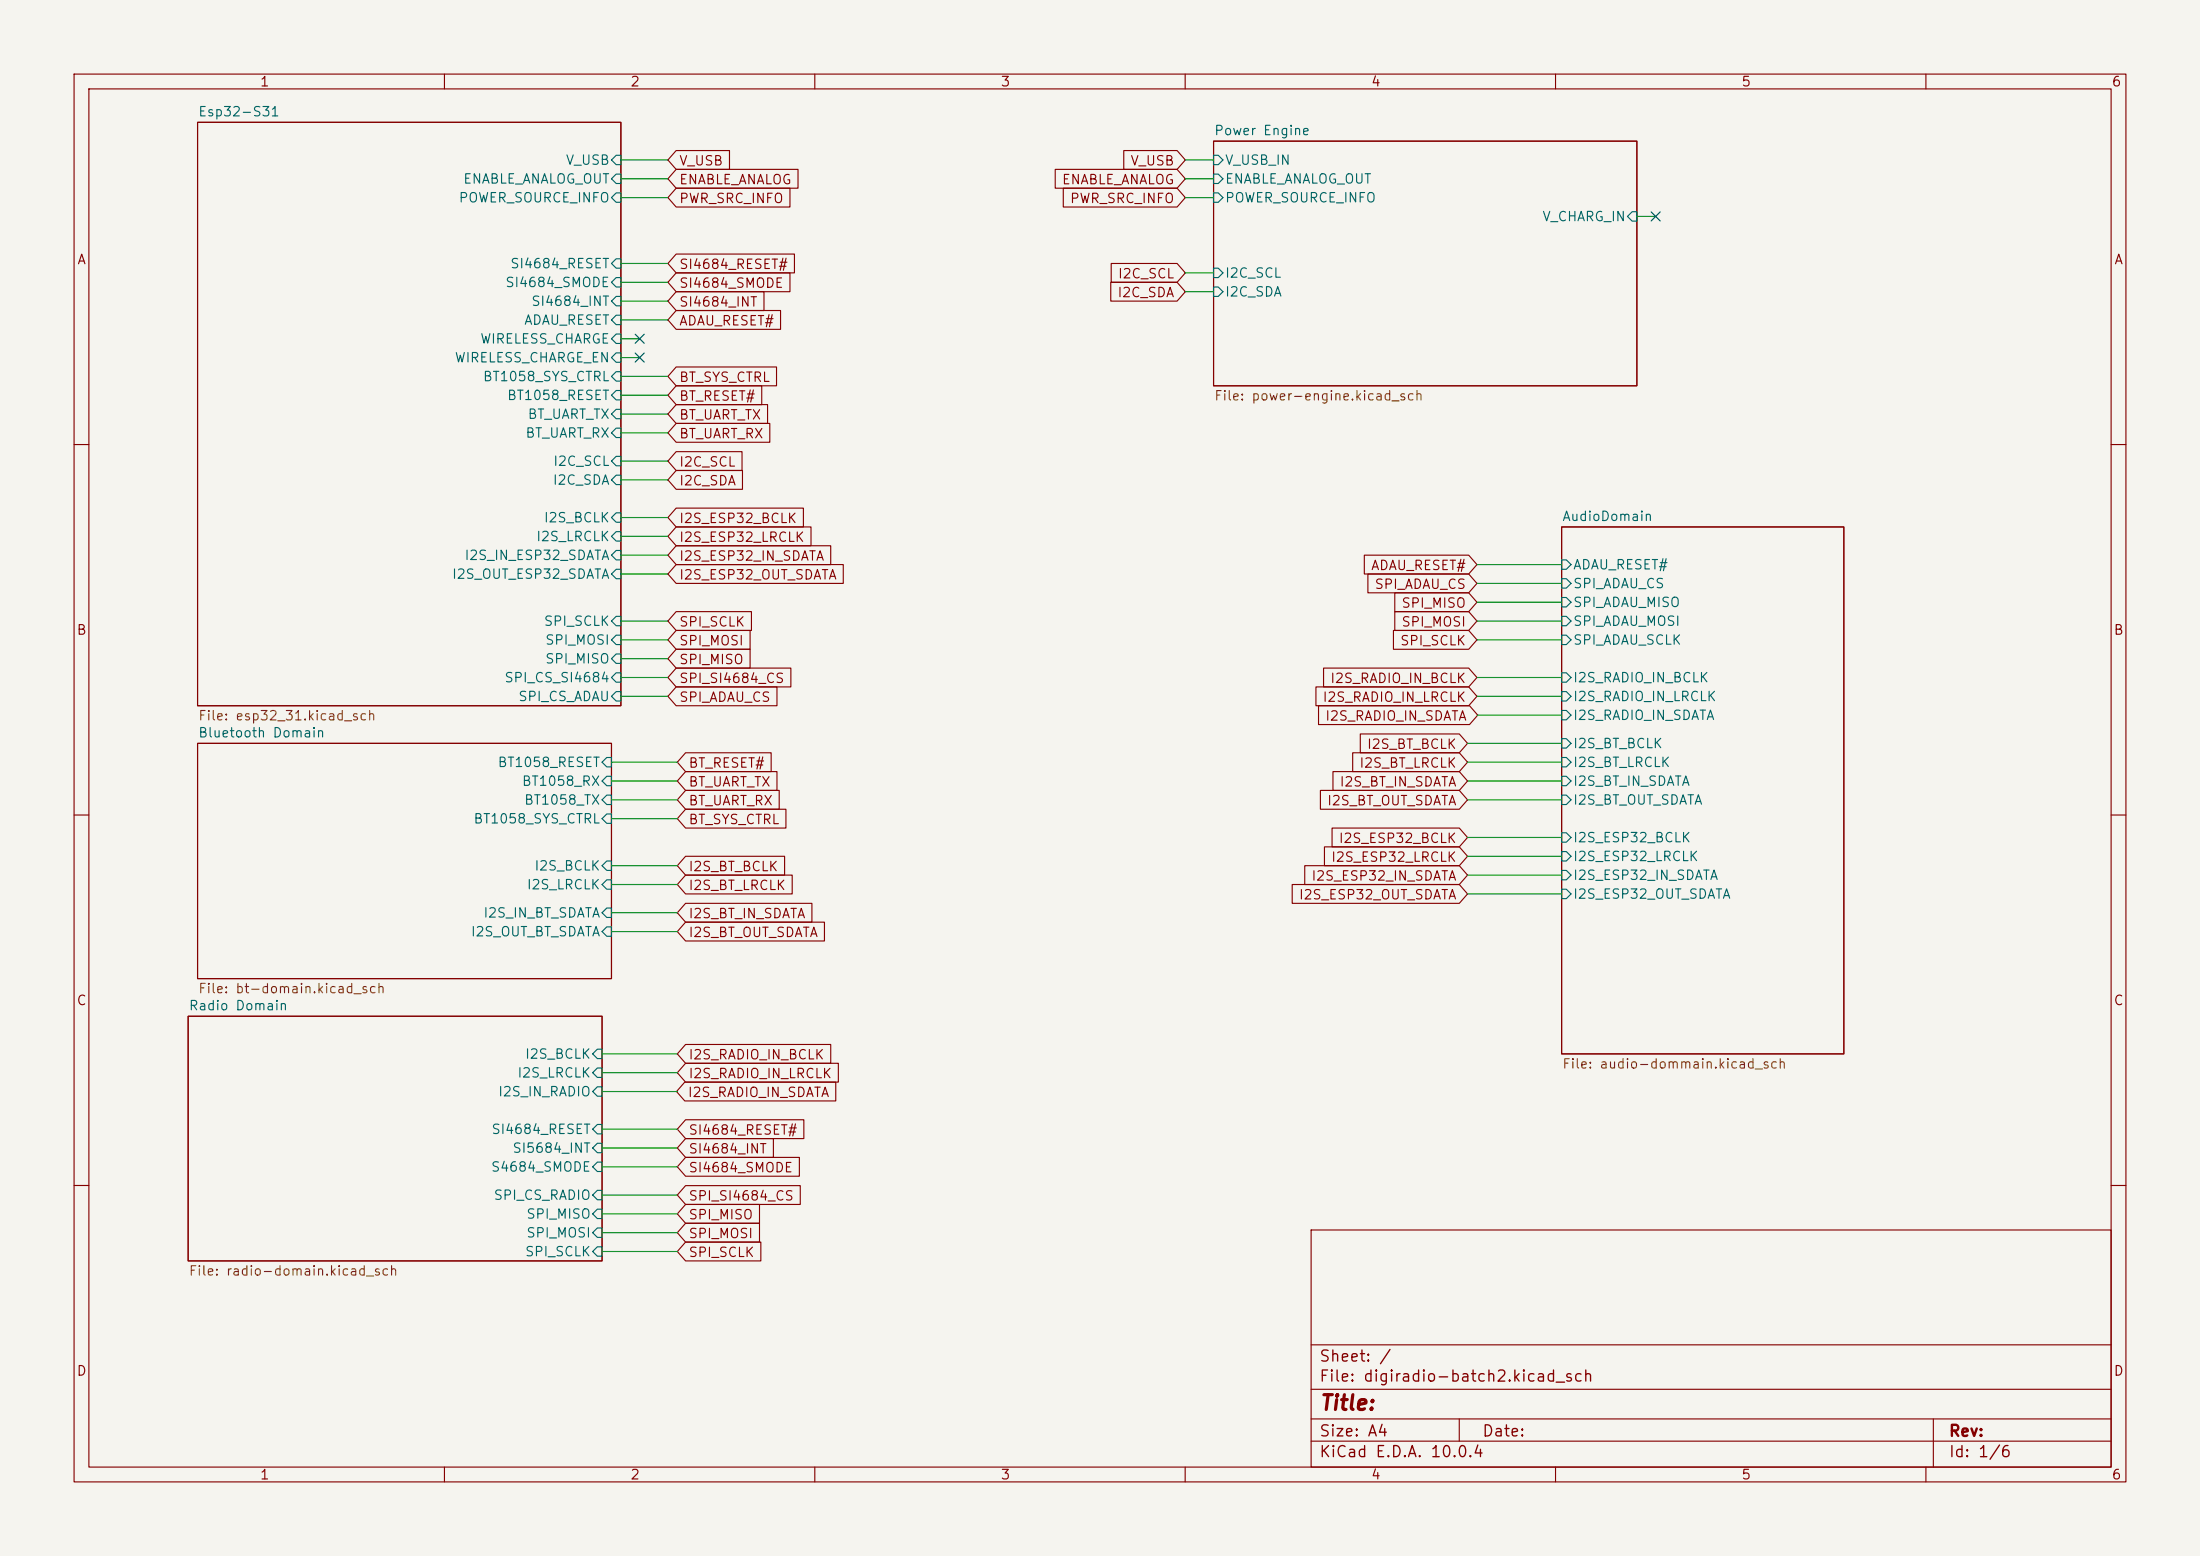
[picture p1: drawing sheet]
(kicad_sch
 (version 20260306)
 (generator "eeschema")
 (generator_version "10.0")
 (paper "A4")
 (lib_symbols)
 (no_connect
  (at 86.36 48.26))
 (no_connect
  (at 223.52 29.21))
 (no_connect
  (at 86.36 45.72))
 (wire
  (pts (xy 199.39 83.82) (xy 210.82 83.82))
  (stroke (width 0) (type default)))
 (wire
  (pts (xy 198.12 120.65) (xy 210.82 120.65))
  (stroke (width 0) (type default)))
 (wire
  (pts (xy 81.28 147.32) (xy 91.44 147.32))
  (stroke (width 0) (type default)))
 (wire
  (pts (xy 81.28 142.24) (xy 91.44 142.24))
  (stroke (width 0) (type default)))
 (wire
  (pts (xy 90.17 21.59) (xy 83.82 21.59))
  (stroke (width 0) (type default)))
 (wire
  (pts (xy 91.44 152.4) (xy 81.28 152.4))
  (stroke (width 0) (type default)))
 (wire
  (pts (xy 90.17 64.77) (xy 83.82 64.77))
  (stroke (width 0) (type default)))
 (wire
  (pts (xy 90.17 86.36) (xy 83.82 86.36))
  (stroke (width 0) (type default)))
 (wire
  (pts (xy 90.17 62.23) (xy 83.82 62.23))
  (stroke (width 0) (type default)))
 (wire
  (pts (xy 91.44 102.87) (xy 82.55 102.87))
  (stroke (width 0) (type default)))
 (wire
  (pts (xy 91.44 166.37) (xy 81.28 166.37))
  (stroke (width 0) (type default)))
 (wire
  (pts (xy 198.12 113.03) (xy 210.82 113.03))
  (stroke (width 0) (type default)))
 (wire
  (pts (xy 199.39 76.2) (xy 210.82 76.2))
  (stroke (width 0) (type default)))
 (wire
  (pts (xy 160.02 24.13) (xy 163.83 24.13))
  (stroke (width 0) (type default)))
 (wire
  (pts (xy 160.02 39.37) (xy 163.83 39.37))
  (stroke (width 0) (type default)))
 (wire
  (pts (xy 82.55 125.73) (xy 91.44 125.73))
  (stroke (width 0) (type default)))
 (wire
  (pts (xy 199.39 78.74) (xy 210.82 78.74))
  (stroke (width 0) (type default)))
 (wire
  (pts (xy 199.39 93.98) (xy 210.82 93.98))
  (stroke (width 0) (type default)))
 (wire
  (pts (xy 91.44 110.49) (xy 82.55 110.49))
  (stroke (width 0) (type default)))
 (wire
  (pts (xy 91.44 157.48) (xy 81.28 157.48))
  (stroke (width 0) (type default)))
 (wire
  (pts (xy 198.12 115.57) (xy 210.82 115.57))
  (stroke (width 0) (type default)))
 (wire
  (pts (xy 91.44 119.38) (xy 82.55 119.38))
  (stroke (width 0) (type default)))
 (wire
  (pts (xy 160.02 21.59) (xy 163.83 21.59))
  (stroke (width 0) (type default)))
 (wire
  (pts (xy 199.39 86.36) (xy 210.82 86.36))
  (stroke (width 0) (type default)))
 (wire
  (pts (xy 91.44 161.29) (xy 81.28 161.29))
  (stroke (width 0) (type default)))
 (wire
  (pts (xy 83.82 45.72) (xy 86.36 45.72))
  (stroke (width 0) (type default)))
 (wire
  (pts (xy 90.17 55.88) (xy 83.82 55.88))
  (stroke (width 0) (type default)))
 (wire
  (pts (xy 90.17 50.8) (xy 83.82 50.8))
  (stroke (width 0) (type default)))
 (wire
  (pts (xy 90.17 88.9) (xy 83.82 88.9))
  (stroke (width 0) (type default)))
 (wire
  (pts (xy 90.17 91.44) (xy 83.82 91.44))
  (stroke (width 0) (type default)))
 (wire
  (pts (xy 198.12 107.95) (xy 210.82 107.95))
  (stroke (width 0) (type default)))
 (wire
  (pts (xy 198.12 118.11) (xy 210.82 118.11))
  (stroke (width 0) (type default)))
 (wire
  (pts (xy 198.12 100.33) (xy 210.82 100.33))
  (stroke (width 0) (type default)))
 (wire
  (pts (xy 220.98 29.21) (xy 223.52 29.21))
  (stroke (width 0) (type default)))
 (wire
  (pts (xy 83.82 48.26) (xy 86.36 48.26))
  (stroke (width 0) (type default)))
 (wire
  (pts (xy 90.17 40.64) (xy 83.82 40.64))
  (stroke (width 0) (type default)))
 (wire
  (pts (xy 91.44 107.95) (xy 82.55 107.95))
  (stroke (width 0) (type default)))
 (wire
  (pts (xy 90.17 26.67) (xy 83.82 26.67))
  (stroke (width 0) (type default)))
 (wire
  (pts (xy 198.12 102.87) (xy 210.82 102.87))
  (stroke (width 0) (type default)))
 (wire
  (pts (xy 199.39 96.52) (xy 210.82 96.52))
  (stroke (width 0) (type default)))
 (wire
  (pts (xy 90.17 24.13) (xy 83.82 24.13))
  (stroke (width 0) (type default)))
 (wire
  (pts (xy 90.17 83.82) (xy 83.82 83.82))
  (stroke (width 0) (type default)))
 (wire
  (pts (xy 91.44 116.84) (xy 82.55 116.84))
  (stroke (width 0) (type default)))
 (wire
  (pts (xy 90.17 43.18) (xy 83.82 43.18))
  (stroke (width 0) (type default)))
 (wire
  (pts (xy 198.12 105.41) (xy 210.82 105.41))
  (stroke (width 0) (type default)))
 (wire
  (pts (xy 90.17 35.56) (xy 83.82 35.56))
  (stroke (width 0) (type default)))
 (wire
  (pts (xy 91.44 168.91) (xy 81.28 168.91))
  (stroke (width 0) (type default)))
 (wire
  (pts (xy 90.17 53.34) (xy 83.82 53.34))
  (stroke (width 0) (type default)))
 (wire
  (pts (xy 90.17 58.42) (xy 83.82 58.42))
  (stroke (width 0) (type default)))
 (wire
  (pts (xy 90.17 74.93) (xy 83.82 74.93))
  (stroke (width 0) (type default)))
 (wire
  (pts (xy 90.17 38.1) (xy 83.82 38.1))
  (stroke (width 0) (type default)))
 (wire
  (pts (xy 90.17 69.85) (xy 83.82 69.85))
  (stroke (width 0) (type default)))
 (wire
  (pts (xy 81.28 144.78) (xy 91.44 144.78))
  (stroke (width 0) (type default)))
 (wire
  (pts (xy 90.17 72.39) (xy 83.82 72.39))
  (stroke (width 0) (type default)))
 (wire
  (pts (xy 199.39 91.44) (xy 210.82 91.44))
  (stroke (width 0) (type default)))
 (wire
  (pts (xy 160.02 36.83) (xy 163.83 36.83))
  (stroke (width 0) (type default)))
 (wire
  (pts (xy 199.39 81.28) (xy 210.82 81.28))
  (stroke (width 0) (type default)))
 (wire
  (pts (xy 90.17 77.47) (xy 83.82 77.47))
  (stroke (width 0) (type default)))
 (wire
  (pts (xy 91.44 154.94) (xy 81.28 154.94))
  (stroke (width 0) (type default)))
 (wire
  (pts (xy 82.55 123.19) (xy 91.44 123.19))
  (stroke (width 0) (type default)))
 (wire
  (pts (xy 91.44 105.41) (xy 82.55 105.41))
  (stroke (width 0) (type default)))
 (wire
  (pts (xy 160.02 26.67) (xy 163.83 26.67))
  (stroke (width 0) (type default)))
 (wire
  (pts (xy 90.17 93.98) (xy 83.82 93.98))
  (stroke (width 0) (type default)))
 (wire
  (pts (xy 91.44 163.83) (xy 81.28 163.83))
  (stroke (width 0) (type default)))
 (global_label "SPI_ADAU_CS"
  (shape input)
  (at 199.39 78.74 180)
  (fields_autoplaced yes)
  (effects (font (size 1.27 1.27)) (justify right))
  (property "Intersheetrefs" "${INTERSHEET_REFS}" (at 184.1281 78.74 0) (hide yes) (show_name no) (do_not_autoplace no) (effects (font (size 1.27 1.27)) (justify right))))
 (global_label "I2S_RADIO_IN_SDATA"
  (shape input)
  (at 199.4975 96.52 180)
  (fields_autoplaced yes)
  (effects (font (size 1.27 1.27)) (justify right))
  (property "Intersheetrefs" "${INTERSHEET_REFS}" (at 177.4622 96.52 0) (hide yes) (show_name no) (do_not_autoplace no) (effects (font (size 1.27 1.27)) (justify right))))
 (global_label "BT_UART_RX"
  (shape input)
  (at 91.44 107.95 0)
  (fields_autoplaced yes)
  (effects (font (size 1.27 1.27)) (justify left))
  (property "Intersheetrefs" "${INTERSHEET_REFS}" (at 105.7342 107.95 0) (hide yes) (show_name no) (do_not_autoplace no) (effects (font (size 1.27 1.27)) (justify left))))
 (global_label "BT_UART_TX"
  (shape input)
  (at 90.17 55.88 0)
  (fields_autoplaced yes)
  (effects (font (size 1.27 1.27)) (justify left))
  (property "Intersheetrefs" "${INTERSHEET_REFS}" (at 104.1618 55.88 0) (hide yes) (show_name no) (do_not_autoplace no) (effects (font (size 1.27 1.27)) (justify left))))
 (global_label "BT_UART_TX"
  (shape input)
  (at 91.44 105.41 0)
  (fields_autoplaced yes)
  (effects (font (size 1.27 1.27)) (justify left))
  (property "Intersheetrefs" "${INTERSHEET_REFS}" (at 105.4318 105.41 0) (hide yes) (show_name no) (do_not_autoplace no) (effects (font (size 1.27 1.27)) (justify left))))
 (global_label "ENABLE_ANALOG"
  (shape input)
  (at 90.17 24.13 0)
  (fields_autoplaced yes)
  (effects (font (size 1.27 1.27)) (justify left))
  (property "Intersheetrefs" "${INTERSHEET_REFS}" (at 108.2743 24.13 0) (hide yes) (show_name no) (do_not_autoplace no) (effects (font (size 1.27 1.27)) (justify left))))
 (global_label "I2S_ESP32_IN_SDATA"
  (shape input)
  (at 90.17 74.93 0)
  (fields_autoplaced yes)
  (effects (font (size 1.27 1.27)) (justify left))
  (property "Intersheetrefs" "${INTERSHEET_REFS}" (at 112.6889 74.93 0) (hide yes) (show_name no) (do_not_autoplace no) (effects (font (size 1.27 1.27)) (justify left))))
 (global_label "SPI_SI4684_CS"
  (shape input)
  (at 90.17 91.44 0)
  (fields_autoplaced yes)
  (effects (font (size 1.27 1.27)) (justify left))
  (property "Intersheetrefs" "${INTERSHEET_REFS}" (at 107.3065 91.44 0) (hide yes) (show_name no) (do_not_autoplace no) (effects (font (size 1.27 1.27)) (justify left))))
 (global_label "SPI_MISO"
  (shape input)
  (at 90.17 88.9 0)
  (fields_autoplaced yes)
  (effects (font (size 1.27 1.27)) (justify left))
  (property "Intersheetrefs" "${INTERSHEET_REFS}" (at 101.8033 88.9 0) (hide yes) (show_name no) (do_not_autoplace no) (effects (font (size 1.27 1.27)) (justify left))))
 (global_label "I2S_ESP32_LRCLK"
  (shape input)
  (at 198.12 115.57 180)
  (fields_autoplaced yes)
  (effects (font (size 1.27 1.27)) (justify right))
  (property "Intersheetrefs" "${INTERSHEET_REFS}" (at 178.2621 115.57 0) (hide yes) (show_name no) (do_not_autoplace no) (effects (font (size 1.27 1.27)) (justify right))))
 (global_label "SPI_MOSI"
  (shape input)
  (at 90.17 86.36 0)
  (fields_autoplaced yes)
  (effects (font (size 1.27 1.27)) (justify left))
  (property "Intersheetrefs" "${INTERSHEET_REFS}" (at 101.8033 86.36 0) (hide yes) (show_name no) (do_not_autoplace no) (effects (font (size 1.27 1.27)) (justify left))))
 (global_label "I2S_ESP32_BCLK"
  (shape input)
  (at 90.17 69.85 0)
  (fields_autoplaced yes)
  (effects (font (size 1.27 1.27)) (justify left))
  (property "Intersheetrefs" "${INTERSHEET_REFS}" (at 108.9998 69.85 0) (hide yes) (show_name no) (do_not_autoplace no) (effects (font (size 1.27 1.27)) (justify left))))
 (global_label "I2S_BT_BCLK"
  (shape input)
  (at 198.12 100.33 180)
  (fields_autoplaced yes)
  (effects (font (size 1.27 1.27)) (justify right))
  (property "Intersheetrefs" "${INTERSHEET_REFS}" (at 183.1001 100.33 0) (hide yes) (show_name no) (do_not_autoplace no) (effects (font (size 1.27 1.27)) (justify right))))
 (global_label "I2S_ESP32_IN_SDATA"
  (shape input)
  (at 198.12 118.11 180)
  (fields_autoplaced yes)
  (effects (font (size 1.27 1.27)) (justify right))
  (property "Intersheetrefs" "${INTERSHEET_REFS}" (at 175.6011 118.11 0) (hide yes) (show_name no) (do_not_autoplace no) (effects (font (size 1.27 1.27)) (justify right))))
 (global_label "SI4684_RESET#"
  (shape input)
  (at 90.17 35.56 0)
  (fields_autoplaced yes)
  (effects (font (size 1.27 1.27)) (justify left))
  (property "Intersheetrefs" "${INTERSHEET_REFS}" (at 107.7902 35.56 0) (hide yes) (show_name no) (do_not_autoplace no) (effects (font (size 1.27 1.27)) (justify left))))
 (global_label "I2S_ESP32_LRCLK"
  (shape input)
  (at 90.17 72.39 0)
  (fields_autoplaced yes)
  (effects (font (size 1.27 1.27)) (justify left))
  (property "Intersheetrefs" "${INTERSHEET_REFS}" (at 110.0279 72.39 0) (hide yes) (show_name no) (do_not_autoplace no) (effects (font (size 1.27 1.27)) (justify left))))
 (global_label "BT_RESET#"
  (shape input)
  (at 90.17 53.34 0)
  (fields_autoplaced yes)
  (effects (font (size 1.27 1.27)) (justify left))
  (property "Intersheetrefs" "${INTERSHEET_REFS}" (at 103.3755 53.34 0) (hide yes) (show_name no) (do_not_autoplace no) (effects (font (size 1.27 1.27)) (justify left))))
 (global_label "I2C_SCL"
  (shape input)
  (at 160.02 36.83 180)
  (fields_autoplaced yes)
  (effects (font (size 1.27 1.27)) (justify right))
  (property "Intersheetrefs" "${INTERSHEET_REFS}" (at 149.4753 36.83 0) (hide yes) (show_name no) (do_not_autoplace no) (effects (font (size 1.27 1.27)) (justify right))))
 (global_label "SPI_SCLK"
  (shape input)
  (at 91.44 168.91 0)
  (fields_autoplaced yes)
  (effects (font (size 1.27 1.27)) (justify left))
  (property "Intersheetrefs" "${INTERSHEET_REFS}" (at 103.2547 168.91 0) (hide yes) (show_name no) (do_not_autoplace no) (effects (font (size 1.27 1.27)) (justify left))))
 (global_label "I2S_BT_OUT_SDATA"
  (shape input)
  (at 91.44 125.73 0)
  (fields_autoplaced yes)
  (effects (font (size 1.27 1.27)) (justify left))
  (property "Intersheetrefs" "${INTERSHEET_REFS}" (at 111.8423 125.73 0) (hide yes) (show_name no) (do_not_autoplace no) (effects (font (size 1.27 1.27)) (justify left))))
 (global_label "I2C_SCL"
  (shape input)
  (at 90.17 62.23 0)
  (fields_autoplaced yes)
  (effects (font (size 1.27 1.27)) (justify left))
  (property "Intersheetrefs" "${INTERSHEET_REFS}" (at 100.7147 62.23 0) (hide yes) (show_name no) (do_not_autoplace no) (effects (font (size 1.27 1.27)) (justify left))))
 (global_label "ADAU_RESET#"
  (shape input)
  (at 199.39 76.2 180)
  (fields_autoplaced yes)
  (effects (font (size 1.27 1.27)) (justify right))
  (property "Intersheetrefs" "${INTERSHEET_REFS}" (at 183.6444 76.2 0) (hide yes) (show_name no) (do_not_autoplace no) (effects (font (size 1.27 1.27)) (justify right))))
 (global_label "SPI_SCLK"
  (shape input)
  (at 90.17 83.82 0)
  (fields_autoplaced yes)
  (effects (font (size 1.27 1.27)) (justify left))
  (property "Intersheetrefs" "${INTERSHEET_REFS}" (at 101.9847 83.82 0) (hide yes) (show_name no) (do_not_autoplace no) (effects (font (size 1.27 1.27)) (justify left))))
 (global_label "ADAU_RESET#"
  (shape input)
  (at 90.17 43.18 0)
  (fields_autoplaced yes)
  (effects (font (size 1.27 1.27)) (justify left))
  (property "Intersheetrefs" "${INTERSHEET_REFS}" (at 105.9156 43.18 0) (hide yes) (show_name no) (do_not_autoplace no) (effects (font (size 1.27 1.27)) (justify left))))
 (global_label "I2S_ESP32_OUT_SDATA"
  (shape input)
  (at 90.17 77.47 0)
  (fields_autoplaced yes)
  (effects (font (size 1.27 1.27)) (justify left))
  (property "Intersheetrefs" "${INTERSHEET_REFS}" (at 114.3822 77.47 0) (hide yes) (show_name no) (do_not_autoplace no) (effects (font (size 1.27 1.27)) (justify left))))
 (global_label "BT_UART_RX"
  (shape input)
  (at 90.17 58.42 0)
  (fields_autoplaced yes)
  (effects (font (size 1.27 1.27)) (justify left))
  (property "Intersheetrefs" "${INTERSHEET_REFS}" (at 104.4642 58.42 0) (hide yes) (show_name no) (do_not_autoplace no) (effects (font (size 1.27 1.27)) (justify left))))
 (global_label "I2S_BT_LRCLK"
  (shape input)
  (at 198.12 102.87 180)
  (fields_autoplaced yes)
  (effects (font (size 1.27 1.27)) (justify right))
  (property "Intersheetrefs" "${INTERSHEET_REFS}" (at 182.072 102.87 0) (hide yes) (show_name no) (do_not_autoplace no) (effects (font (size 1.27 1.27)) (justify right))))
 (global_label "I2S_BT_IN_SDATA"
  (shape input)
  (at 198.12 105.41 180)
  (fields_autoplaced yes)
  (effects (font (size 1.27 1.27)) (justify right))
  (property "Intersheetrefs" "${INTERSHEET_REFS}" (at 179.411 105.41 0) (hide yes) (show_name no) (do_not_autoplace no) (effects (font (size 1.27 1.27)) (justify right))))
 (global_label "SI4684_RESET#"
  (shape input)
  (at 91.44 152.4 0)
  (fields_autoplaced yes)
  (effects (font (size 1.27 1.27)) (justify left))
  (property "Intersheetrefs" "${INTERSHEET_REFS}" (at 109.0602 152.4 0) (hide yes) (show_name no) (do_not_autoplace no) (effects (font (size 1.27 1.27)) (justify left))))
 (global_label "SPI_ADAU_CS"
  (shape input)
  (at 90.17 93.98 0)
  (fields_autoplaced yes)
  (effects (font (size 1.27 1.27)) (justify left))
  (property "Intersheetrefs" "${INTERSHEET_REFS}" (at 105.4319 93.98 0) (hide yes) (show_name no) (do_not_autoplace no) (effects (font (size 1.27 1.27)) (justify left))))
 (global_label "I2S_RADIO_IN_BCLK"
  (shape input)
  (at 199.39 91.44 180)
  (fields_autoplaced yes)
  (effects (font (size 1.27 1.27)) (justify right))
  (property "Intersheetrefs" "${INTERSHEET_REFS}" (at 178.1409 91.44 0) (hide yes) (show_name no) (do_not_autoplace no) (effects (font (size 1.27 1.27)) (justify right))))
 (global_label "V_USB"
  (shape input)
  (at 90.17 21.59 0)
  (fields_autoplaced yes)
  (effects (font (size 1.27 1.27)) (justify left))
  (property "Intersheetrefs" "${INTERSHEET_REFS}" (at 99.0214 21.59 0) (hide yes) (show_name no) (do_not_autoplace no) (effects (font (size 1.27 1.27)) (justify left))))
 (global_label "SPI_MOSI"
  (shape input)
  (at 199.39 83.82 180)
  (fields_autoplaced yes)
  (effects (font (size 1.27 1.27)) (justify right))
  (property "Intersheetrefs" "${INTERSHEET_REFS}" (at 187.7567 83.82 0) (hide yes) (show_name no) (do_not_autoplace no) (effects (font (size 1.27 1.27)) (justify right))))
 (global_label "PWR_SRC_INFO"
  (shape input)
  (at 160.02 26.67 180)
  (fields_autoplaced yes)
  (effects (font (size 1.27 1.27)) (justify right))
  (property "Intersheetrefs" "${INTERSHEET_REFS}" (at 143.0043 26.67 0) (hide yes) (show_name no) (do_not_autoplace no) (effects (font (size 1.27 1.27)) (justify right))))
 (global_label "ENABLE_ANALOG"
  (shape input)
  (at 160.02 24.13 180)
  (fields_autoplaced yes)
  (effects (font (size 1.27 1.27)) (justify right))
  (property "Intersheetrefs" "${INTERSHEET_REFS}" (at 141.9157 24.13 0) (hide yes) (show_name no) (do_not_autoplace no) (effects (font (size 1.27 1.27)) (justify right))))
 (global_label "I2S_BT_LRCLK"
  (shape input)
  (at 91.44 119.38 0)
  (fields_autoplaced yes)
  (effects (font (size 1.27 1.27)) (justify left))
  (property "Intersheetrefs" "${INTERSHEET_REFS}" (at 107.488 119.38 0) (hide yes) (show_name no) (do_not_autoplace no) (effects (font (size 1.27 1.27)) (justify left))))
 (global_label "SPI_MOSI"
  (shape input)
  (at 91.44 166.37 0)
  (fields_autoplaced yes)
  (effects (font (size 1.27 1.27)) (justify left))
  (property "Intersheetrefs" "${INTERSHEET_REFS}" (at 103.0733 166.37 0) (hide yes) (show_name no) (do_not_autoplace no) (effects (font (size 1.27 1.27)) (justify left))))
 (global_label "SPI_MISO"
  (shape input)
  (at 91.44 163.83 0)
  (fields_autoplaced yes)
  (effects (font (size 1.27 1.27)) (justify left))
  (property "Intersheetrefs" "${INTERSHEET_REFS}" (at 103.0733 163.83 0) (hide yes) (show_name no) (do_not_autoplace no) (effects (font (size 1.27 1.27)) (justify left))))
 (global_label "PWR_SRC_INFO"
  (shape input)
  (at 90.17 26.67 0)
  (fields_autoplaced yes)
  (effects (font (size 1.27 1.27)) (justify left))
  (property "Intersheetrefs" "${INTERSHEET_REFS}" (at 107.1857 26.67 0) (hide yes) (show_name no) (do_not_autoplace no) (effects (font (size 1.27 1.27)) (justify left))))
 (global_label "I2S_RADIO_IN_BCLK"
  (shape input)
  (at 91.44 142.24 0)
  (fields_autoplaced yes)
  (effects (font (size 1.27 1.27)) (justify left))
  (property "Intersheetrefs" "${INTERSHEET_REFS}" (at 112.6891 142.24 0) (hide yes) (show_name no) (do_not_autoplace no) (effects (font (size 1.27 1.27)) (justify left))))
 (global_label "SI4684_INT"
  (shape input)
  (at 90.17 40.64 0)
  (fields_autoplaced yes)
  (effects (font (size 1.27 1.27)) (justify left))
  (property "Intersheetrefs" "${INTERSHEET_REFS}" (at 103.678 40.64 0) (hide yes) (show_name no) (do_not_autoplace no) (effects (font (size 1.27 1.27)) (justify left))))
 (global_label "SPI_SI4684_CS"
  (shape input)
  (at 91.44 161.29 0)
  (fields_autoplaced yes)
  (effects (font (size 1.27 1.27)) (justify left))
  (property "Intersheetrefs" "${INTERSHEET_REFS}" (at 108.5765 161.29 0) (hide yes) (show_name no) (do_not_autoplace no) (effects (font (size 1.27 1.27)) (justify left))))
 (global_label "I2C_SDA"
  (shape input)
  (at 160.02 39.37 180)
  (fields_autoplaced yes)
  (effects (font (size 1.27 1.27)) (justify right))
  (property "Intersheetrefs" "${INTERSHEET_REFS}" (at 149.4148 39.37 0) (hide yes) (show_name no) (do_not_autoplace no) (effects (font (size 1.27 1.27)) (justify right))))
 (global_label "V_USB"
  (shape input)
  (at 160.02 21.59 180)
  (fields_autoplaced yes)
  (effects (font (size 1.27 1.27)) (justify right))
  (property "Intersheetrefs" "${INTERSHEET_REFS}" (at 151.1686 21.59 0) (hide yes) (show_name no) (do_not_autoplace no) (effects (font (size 1.27 1.27)) (justify right))))
 (global_label "I2S_RADIO_IN_SDATA"
  (shape input)
  (at 91.3325 147.32 0)
  (fields_autoplaced yes)
  (effects (font (size 1.27 1.27)) (justify left))
  (property "Intersheetrefs" "${INTERSHEET_REFS}" (at 113.3678 147.32 0) (hide yes) (show_name no) (do_not_autoplace no) (effects (font (size 1.27 1.27)) (justify left))))
 (global_label "I2C_SDA"
  (shape input)
  (at 90.17 64.77 0)
  (fields_autoplaced yes)
  (effects (font (size 1.27 1.27)) (justify left))
  (property "Intersheetrefs" "${INTERSHEET_REFS}" (at 100.7752 64.77 0) (hide yes) (show_name no) (do_not_autoplace no) (effects (font (size 1.27 1.27)) (justify left))))
 (global_label "BT_RESET#"
  (shape input)
  (at 91.44 102.87 0)
  (fields_autoplaced yes)
  (effects (font (size 1.27 1.27)) (justify left))
  (property "Intersheetrefs" "${INTERSHEET_REFS}" (at 104.6455 102.87 0) (hide yes) (show_name no) (do_not_autoplace no) (effects (font (size 1.27 1.27)) (justify left))))
 (global_label "SI4684_INT"
  (shape input)
  (at 91.44 154.94 0)
  (fields_autoplaced yes)
  (effects (font (size 1.27 1.27)) (justify left))
  (property "Intersheetrefs" "${INTERSHEET_REFS}" (at 104.948 154.94 0) (hide yes) (show_name no) (do_not_autoplace no) (effects (font (size 1.27 1.27)) (justify left))))
 (global_label "I2S_ESP32_BCLK"
  (shape input)
  (at 198.12 113.03 180)
  (fields_autoplaced yes)
  (effects (font (size 1.27 1.27)) (justify right))
  (property "Intersheetrefs" "${INTERSHEET_REFS}" (at 179.2902 113.03 0) (hide yes) (show_name no) (do_not_autoplace no) (effects (font (size 1.27 1.27)) (justify right))))
 (global_label "I2S_RADIO_IN_LRCLK"
  (shape input)
  (at 199.39 93.98 180)
  (fields_autoplaced yes)
  (effects (font (size 1.27 1.27)) (justify right))
  (property "Intersheetrefs" "${INTERSHEET_REFS}" (at 177.1128 93.98 0) (hide yes) (show_name no) (do_not_autoplace no) (effects (font (size 1.27 1.27)) (justify right))))
 (global_label "SI4684_SMODE"
  (shape input)
  (at 90.17 38.1 0)
  (fields_autoplaced yes)
  (effects (font (size 1.27 1.27)) (justify left))
  (property "Intersheetrefs" "${INTERSHEET_REFS}" (at 107.1855 38.1 0) (hide yes) (show_name no) (do_not_autoplace no) (effects (font (size 1.27 1.27)) (justify left))))
 (global_label "SI4684_SMODE"
  (shape input)
  (at 91.44 157.48 0)
  (fields_autoplaced yes)
  (effects (font (size 1.27 1.27)) (justify left))
  (property "Intersheetrefs" "${INTERSHEET_REFS}" (at 108.4555 157.48 0) (hide yes) (show_name no) (do_not_autoplace no) (effects (font (size 1.27 1.27)) (justify left))))
 (global_label "SPI_SCLK"
  (shape input)
  (at 199.39 86.36 180)
  (fields_autoplaced yes)
  (effects (font (size 1.27 1.27)) (justify right))
  (property "Intersheetrefs" "${INTERSHEET_REFS}" (at 187.5753 86.36 0) (hide yes) (show_name no) (do_not_autoplace no) (effects (font (size 1.27 1.27)) (justify right))))
 (global_label "SPI_MISO"
  (shape input)
  (at 199.39 81.28 180)
  (fields_autoplaced yes)
  (effects (font (size 1.27 1.27)) (justify right))
  (property "Intersheetrefs" "${INTERSHEET_REFS}" (at 187.7567 81.28 0) (hide yes) (show_name no) (do_not_autoplace no) (effects (font (size 1.27 1.27)) (justify right))))
 (global_label "BT_SYS_CTRL"
  (shape input)
  (at 90.17 50.8 0)
  (fields_autoplaced yes)
  (effects (font (size 1.27 1.27)) (justify left))
  (property "Intersheetrefs" "${INTERSHEET_REFS}" (at 105.3713 50.8 0) (hide yes) (show_name no) (do_not_autoplace no) (effects (font (size 1.27 1.27)) (justify left))))
 (global_label "I2S_BT_BCLK"
  (shape input)
  (at 91.44 116.84 0)
  (fields_autoplaced yes)
  (effects (font (size 1.27 1.27)) (justify left))
  (property "Intersheetrefs" "${INTERSHEET_REFS}" (at 106.4599 116.84 0) (hide yes) (show_name no) (do_not_autoplace no) (effects (font (size 1.27 1.27)) (justify left))))
 (global_label "BT_SYS_CTRL"
  (shape input)
  (at 91.44 110.49 0)
  (fields_autoplaced yes)
  (effects (font (size 1.27 1.27)) (justify left))
  (property "Intersheetrefs" "${INTERSHEET_REFS}" (at 106.6413 110.49 0) (hide yes) (show_name no) (do_not_autoplace no) (effects (font (size 1.27 1.27)) (justify left))))
 (global_label "I2S_BT_OUT_SDATA"
  (shape input)
  (at 198.12 107.95 180)
  (fields_autoplaced yes)
  (effects (font (size 1.27 1.27)) (justify right))
  (property "Intersheetrefs" "${INTERSHEET_REFS}" (at 177.7177 107.95 0) (hide yes) (show_name no) (do_not_autoplace no) (effects (font (size 1.27 1.27)) (justify right))))
 (global_label "I2S_ESP32_OUT_SDATA"
  (shape input)
  (at 198.12 120.65 180)
  (fields_autoplaced yes)
  (effects (font (size 1.27 1.27)) (justify right))
  (property "Intersheetrefs" "${INTERSHEET_REFS}" (at 173.9078 120.65 0) (hide yes) (show_name no) (do_not_autoplace no) (effects (font (size 1.27 1.27)) (justify right))))
 (global_label "I2S_RADIO_IN_LRCLK"
  (shape input)
  (at 91.44 144.78 0)
  (fields_autoplaced yes)
  (effects (font (size 1.27 1.27)) (justify left))
  (property "Intersheetrefs" "${INTERSHEET_REFS}" (at 113.7172 144.78 0) (hide yes) (show_name no) (do_not_autoplace no) (effects (font (size 1.27 1.27)) (justify left))))
 (global_label "I2S_BT_IN_SDATA"
  (shape input)
  (at 91.44 123.19 0)
  (fields_autoplaced yes)
  (effects (font (size 1.27 1.27)) (justify left))
  (property "Intersheetrefs" "${INTERSHEET_REFS}" (at 110.149 123.19 0) (hide yes) (show_name no) (do_not_autoplace no) (effects (font (size 1.27 1.27)) (justify left))))
 (sheet
  (at 210.82 71.12)
  (size 38.1 71.12)
  (exclude_from_sim no)
  (in_bom yes)
  (on_board yes)
  (dnp no)
  (fields_autoplaced yes)
  (stroke (width 0.1524) (type solid))
  (fill (color 0 0 0 0))
  (property "Sheetname" "AudioDomain" (at 210.82 70.4084 0) (show_name no) (do_not_autoplace no) (effects (font (size 1.27 1.27)) (justify left bottom)))
  (property "Sheetfile" "audio-dommain.kicad_sch" (at 210.82 142.8246 0) (show_name no) (do_not_autoplace no) (effects (font (size 1.27 1.27)) (justify left top)))
  (pin "ADAU_RESET#" input (at 210.82 76.2 180) (effects (font (size 1.27 1.27)) (justify left)))
  (pin "I2S_BT_IN_SDATA" input (at 210.82 105.41 180) (effects (font (size 1.27 1.27)) (justify left)))
  (pin "I2S_BT_OUT_SDATA" input (at 210.82 107.95 180) (effects (font (size 1.27 1.27)) (justify left)))
  (pin "I2S_ESP32_IN_SDATA" input (at 210.82 118.11 180) (effects (font (size 1.27 1.27)) (justify left)))
  (pin "I2S_ESP32_OUT_SDATA" input (at 210.82 120.65 180) (effects (font (size 1.27 1.27)) (justify left)))
  (pin "I2S_RADIO_IN_LRCLK" input (at 210.82 93.98 180) (effects (font (size 1.27 1.27)) (justify left)))
  (pin "I2S_RADIO_IN_SDATA" input (at 210.82 96.52 180) (effects (font (size 1.27 1.27)) (justify left)))
  (pin "SPI_ADAU_CS" input (at 210.82 78.74 180) (effects (font (size 1.27 1.27)) (justify left)))
  (pin "SPI_ADAU_MISO" input (at 210.82 81.28 180) (effects (font (size 1.27 1.27)) (justify left)))
  (pin "SPI_ADAU_MOSI" input (at 210.82 83.82 180) (effects (font (size 1.27 1.27)) (justify left)))
  (pin "SPI_ADAU_SCLK" input (at 210.82 86.36 180) (effects (font (size 1.27 1.27)) (justify left)))
  (pin "I2S_RADIO_IN_BCLK" input (at 210.82 91.44 180) (effects (font (size 1.27 1.27)) (justify left)))
  (pin "I2S_BT_BCLK" input (at 210.82 100.33 180) (effects (font (size 1.27 1.27)) (justify left)))
  (pin "I2S_BT_LRCLK" input (at 210.82 102.87 180) (effects (font (size 1.27 1.27)) (justify left)))
  (pin "I2S_ESP32_BCLK" input (at 210.82 113.03 180) (effects (font (size 1.27 1.27)) (justify left)))
  (pin "I2S_ESP32_LRCLK" input (at 210.82 115.57 180) (effects (font (size 1.27 1.27)) (justify left))))
 (sheet
  (at 26.67 16.51)
  (size 57.15 78.74)
  (exclude_from_sim no)
  (in_bom yes)
  (on_board yes)
  (dnp no)
  (fields_autoplaced yes)
  (stroke (width 0.1524) (type solid))
  (fill (color 0 0 0 0))
  (property "Sheetname" "Esp32-S31" (at 26.67 15.7984 0) (show_name no) (do_not_autoplace no) (effects (font (size 1.27 1.27)) (justify left bottom)))
  (property "Sheetfile" "esp32_31.kicad_sch" (at 26.67 95.8346 0) (show_name no) (do_not_autoplace no) (effects (font (size 1.27 1.27)) (justify left top)))
  (pin "I2C_SCL" input (at 83.82 62.23 0) (effects (font (size 1.27 1.27)) (justify right)))
  (pin "I2C_SDA" input (at 83.82 64.77 0) (effects (font (size 1.27 1.27)) (justify right)))
  (pin "I2S_BCLK" input (at 83.82 69.85 0) (effects (font (size 1.27 1.27)) (justify right)))
  (pin "I2S_IN_ESP32_SDATA" input (at 83.82 74.93 0) (effects (font (size 1.27 1.27)) (justify right)))
  (pin "I2S_LRCLK" input (at 83.82 72.39 0) (effects (font (size 1.27 1.27)) (justify right)))
  (pin "I2S_OUT_ESP32_SDATA" input (at 83.82 77.47 0) (effects (font (size 1.27 1.27)) (justify right)))
  (pin "SPI_CS_SI4684" input (at 83.82 91.44 0) (effects (font (size 1.27 1.27)) (justify right)))
  (pin "SPI_MISO" input (at 83.82 88.9 0) (effects (font (size 1.27 1.27)) (justify right)))
  (pin "SPI_MOSI" input (at 83.82 86.36 0) (effects (font (size 1.27 1.27)) (justify right)))
  (pin "SPI_SCLK" input (at 83.82 83.82 0) (effects (font (size 1.27 1.27)) (justify right)))
  (pin "V_USB" input (at 83.82 21.59 0) (effects (font (size 1.27 1.27)) (justify right)))
  (pin "BT_UART_RX" input (at 83.82 58.42 0) (effects (font (size 1.27 1.27)) (justify right)))
  (pin "BT_UART_TX" input (at 83.82 55.88 0) (effects (font (size 1.27 1.27)) (justify right)))
  (pin "BT1058_RESET" input (at 83.82 53.34 0) (effects (font (size 1.27 1.27)) (justify right)))
  (pin "BT1058_SYS_CTRL" input (at 83.82 50.8 0) (effects (font (size 1.27 1.27)) (justify right)))
  (pin "SI4684_RESET" input (at 83.82 35.56 0) (effects (font (size 1.27 1.27)) (justify right)))
  (pin "SI4684_SMODE" input (at 83.82 38.1 0) (effects (font (size 1.27 1.27)) (justify right)))
  (pin "SI4684_INT" input (at 83.82 40.64 0) (effects (font (size 1.27 1.27)) (justify right)))
  (pin "ENABLE_ANALOG_OUT" input (at 83.82 24.13 0) (effects (font (size 1.27 1.27)) (justify right)))
  (pin "POWER_SOURCE_INFO" input (at 83.82 26.67 0) (effects (font (size 1.27 1.27)) (justify right)))
  (pin "WIRELESS_CHARGE" input (at 83.82 45.72 0) (effects (font (size 1.27 1.27)) (justify right)))
  (pin "WIRELESS_CHARGE_EN" input (at 83.82 48.26 0) (effects (font (size 1.27 1.27)) (justify right)))
  (pin "ADAU_RESET" input (at 83.82 43.18 0) (effects (font (size 1.27 1.27)) (justify right)))
  (pin "SPI_CS_ADAU" input (at 83.82 93.98 0) (effects (font (size 1.27 1.27)) (justify right))))
 (sheet
  (at 26.67 100.33)
  (size 55.88 31.75)
  (exclude_from_sim no)
  (in_bom yes)
  (on_board yes)
  (dnp no)
  (fields_autoplaced yes)
  (stroke (width 0.1524) (type solid))
  (fill (color 0 0 0 0))
  (property "Sheetname" "Bluetooth Domain" (at 26.67 99.6184 0) (show_name no) (do_not_autoplace no) (effects (font (size 1.27 1.27)) (justify left bottom)))
  (property "Sheetfile" "bt-domain.kicad_sch" (at 26.67 132.6646 0) (show_name no) (do_not_autoplace no) (effects (font (size 1.27 1.27)) (justify left top)))
  (property "Field2" "" (at 26.67 100.33 0) (hide yes) (show_name no) (do_not_autoplace no) (effects (font (size 1.27 1.27))))
  (pin "BT1058_RESET" input (at 82.55 102.87 0) (effects (font (size 1.27 1.27)) (justify right)))
  (pin "BT1058_RX" input (at 82.55 105.41 0) (effects (font (size 1.27 1.27)) (justify right)))
  (pin "BT1058_SYS_CTRL" input (at 82.55 110.49 0) (effects (font (size 1.27 1.27)) (justify right)))
  (pin "BT1058_TX" input (at 82.55 107.95 0) (effects (font (size 1.27 1.27)) (justify right)))
  (pin "I2S_BCLK" input (at 82.55 116.84 0) (effects (font (size 1.27 1.27)) (justify right)))
  (pin "I2S_IN_BT_SDATA" input (at 82.55 123.19 0) (effects (font (size 1.27 1.27)) (justify right)))
  (pin "I2S_LRCLK" input (at 82.55 119.38 0) (effects (font (size 1.27 1.27)) (justify right)))
  (pin "I2S_OUT_BT_SDATA" input (at 82.55 125.73 0) (effects (font (size 1.27 1.27)) (justify right))))
 (sheet
  (at 25.4 137.16)
  (size 55.88 33.02)
  (exclude_from_sim no)
  (in_bom yes)
  (on_board yes)
  (dnp no)
  (fields_autoplaced yes)
  (stroke (width 0.1524) (type solid))
  (fill (color 0 0 0 0))
  (property "Sheetname" "Radio Domain" (at 25.4 136.4484 0) (show_name no) (do_not_autoplace no) (effects (font (size 1.27 1.27)) (justify left bottom)))
  (property "Sheetfile" "radio-domain.kicad_sch" (at 25.4 170.7646 0) (show_name no) (do_not_autoplace no) (effects (font (size 1.27 1.27)) (justify left top)))
  (pin "I2S_IN_RADIO" input (at 81.28 147.32 0) (effects (font (size 1.27 1.27)) (justify right)))
  (pin "SPI_CS_RADIO" input (at 81.28 161.29 0) (effects (font (size 1.27 1.27)) (justify right)))
  (pin "SPI_MISO" input (at 81.28 163.83 0) (effects (font (size 1.27 1.27)) (justify right)))
  (pin "S4684_SMODE" input (at 81.28 157.48 0) (effects (font (size 1.27 1.27)) (justify right)))
  (pin "SI4684_RESET" input (at 81.28 152.4 0) (effects (font (size 1.27 1.27)) (justify right)))
  (pin "SI5684_INT" input (at 81.28 154.94 0) (effects (font (size 1.27 1.27)) (justify right)))
  (pin "SPI_MOSI" input (at 81.28 166.37 0) (effects (font (size 1.27 1.27)) (justify right)))
  (pin "SPI_SCLK" input (at 81.28 168.91 0) (effects (font (size 1.27 1.27)) (justify right)))
  (pin "I2S_BCLK" input (at 81.28 142.24 0) (effects (font (size 1.27 1.27)) (justify right)))
  (pin "I2S_LRCLK" input (at 81.28 144.78 0) (effects (font (size 1.27 1.27)) (justify right))))
 (sheet
  (at 163.83 19.05)
  (size 57.15 33.02)
  (exclude_from_sim no)
  (in_bom yes)
  (on_board yes)
  (dnp no)
  (fields_autoplaced yes)
  (stroke (width 0.1524) (type solid))
  (fill (color 0 0 0 0))
  (property "Sheetname" "Power Engine" (at 163.83 18.3384 0) (show_name no) (do_not_autoplace no) (effects (font (size 1.27 1.27)) (justify left bottom)))
  (property "Sheetfile" "power-engine.kicad_sch" (at 163.83 52.6546 0) (show_name no) (do_not_autoplace no) (effects (font (size 1.27 1.27)) (justify left top)))
  (pin "ENABLE_ANALOG_OUT" input (at 163.83 24.13 180) (effects (font (size 1.27 1.27)) (justify left)))
  (pin "POWER_SOURCE_INFO" input (at 163.83 26.67 180) (effects (font (size 1.27 1.27)) (justify left)))
  (pin "V_CHARG_IN" input (at 220.98 29.21 0) (effects (font (size 1.27 1.27)) (justify right)))
  (pin "V_USB_IN" input (at 163.83 21.59 180) (effects (font (size 1.27 1.27)) (justify left)))
  (pin "I2C_SCL" input (at 163.83 36.83 180) (effects (font (size 1.27 1.27)) (justify left)))
  (pin "I2C_SDA" input (at 163.83 39.37 180) (effects (font (size 1.27 1.27)) (justify left))))
 (sheet_instances
  (path ""
   (page "1")))
 (embedded_fonts no))
